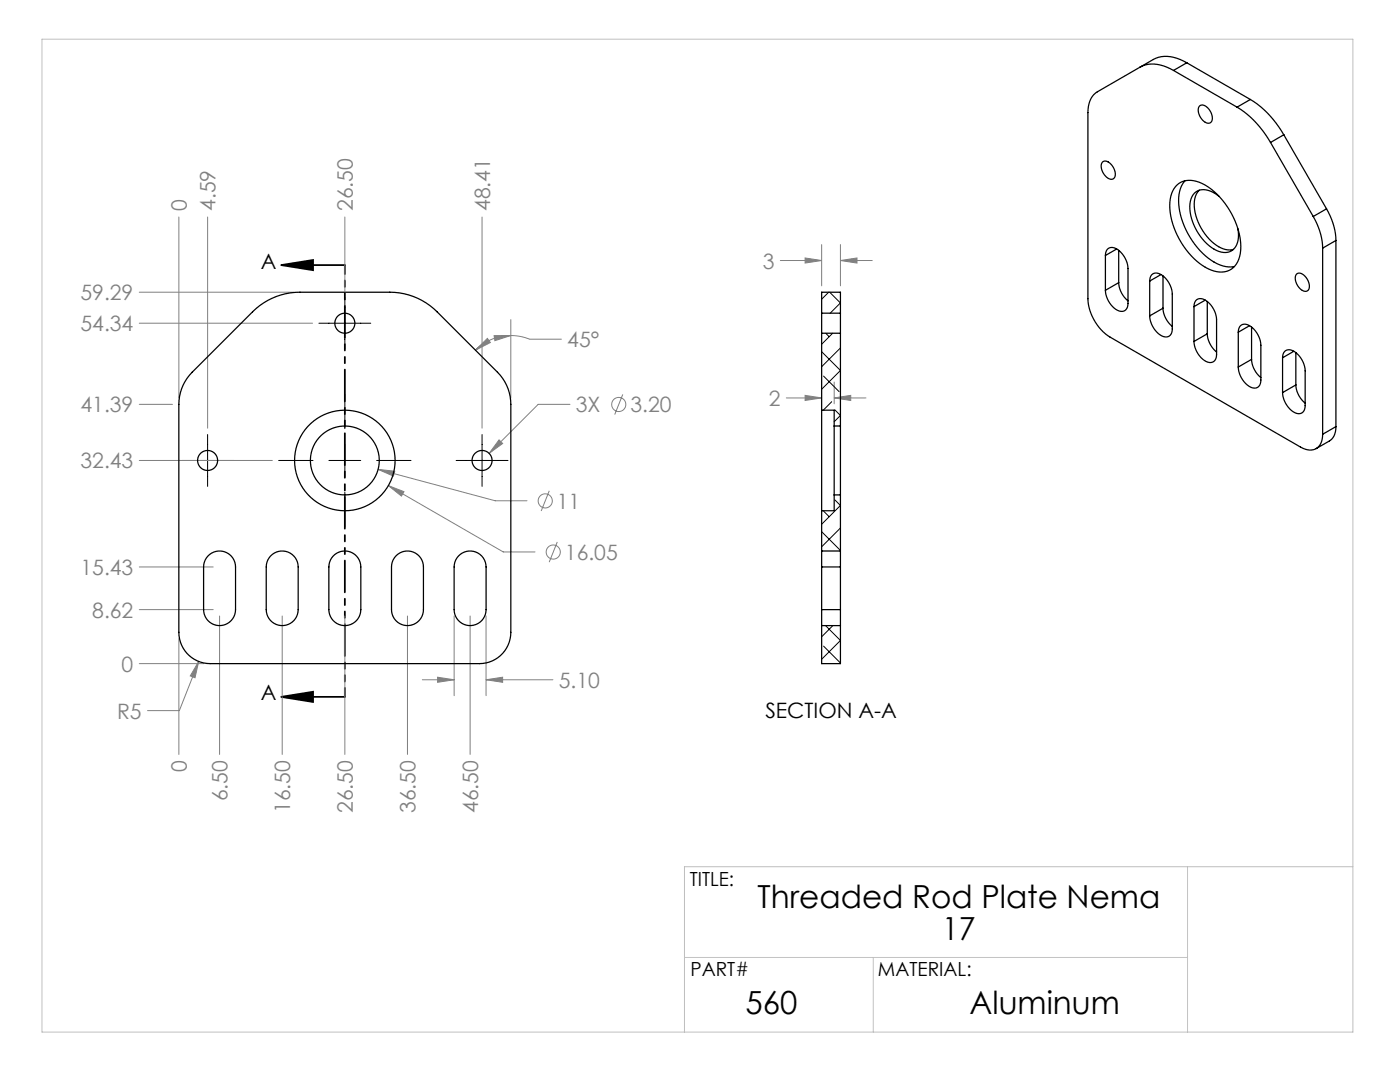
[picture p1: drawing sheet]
<svg xmlns="http://www.w3.org/2000/svg" width="279mm" height="216mm" viewBox="0 0 279 216" stroke-linecap="round" stroke-linejoin="round" font-family="sans-serif">
<g fill="none" stroke="#808080" stroke-width=".2">
<path d="M27.8 58.3h30.8M35.7 43.3v36.1M41.4 43.3v42.1M68.8 43.3v14.7M96.2 43.3v42.1M155.7 52h8.3M160.7 51.5l3.3 .5-3.3 .5zM164 48.8v8.2M167.7 52l3.3-.5v1zM167.7 48.8v8.2M167.7 52h6.4M27.8 64.5h34.6"/>
<path d="M94.9 69.9l2.4-2.4 .6 .9zM98.6 67h3.3l-3.1 1zM101.9 67a10 10 0 0 0-7 2.9M101.9 67a10 10 0 0 1 3.8 .7h6.3M101.9 63.8v15.6M124.3 78.7l-1.6 4M156.9 79.4h7.1M160.7 78.9l3.3 .5-3.3 .5zM166.5 79.4l3.3-.5v1zM166.5 76.2v4.4M166.5 79.4h6.3M27.8 91.9h26.5"/>
<path d="M27.8 80.7h6.6M75.5 93.7l3.3 .3-.3 1zM75.5 93.7l23.3 6.2h6.4M77.5 96.9l3.1 1.2-.5 .9zM77.5 96.9l22.9 13.2h6.4M99.6 87.8l.7 .7-2.7 2zM109.6 97.9l-1.6 4.1M113.8 80.7h-6.4l-9.8 9.8M27.8 113.1h14.7M111.2 108.1l-1.6 4.1M27.8 132.4h12.9M27.8 121.6h14.7"/>
<path d="M35.7 127.4v23.1M39.7 132l-.8 3.2-.9-.3zM39.7 132l-3.9 9.8h-6.4M43.8 122.9v27.6M56.3 122.9v27.6M68.8 122.9v27.6M81.3 122.9v27.6M84.3 135.6h6.3M87.3 135.1l3.3 .5-3.3 .5zM90.6 122.9v15.9M93.8 122.9v27.6M97 135.6l3.3-.5v1z"/>
<path d="M97 122.9v15.9M97 135.6h13.3"/>
<circle cx="108.8" cy="99.9" r="1.41"/>
<circle cx="123.5" cy="80.7" r="1.41"/>
<circle cx="110.4" cy="110.2" r="1.41"/>
</g>
<path d="M56.1 52.9l6.4-1v2zM56.1 52.9h12.7M56.1 139.1l6.4-1.1v2.1zM56.1 139.1h12.7" fill="none" stroke="#000" stroke-width=".35"/>
<path d="M68.8 59.3v10.4M63.6 64.5h10.4M68.8 78.7v6.8M36.3 91.9h10.3M41.4 86.7v10.4M55.6 91.9h6.9M65.6 91.9h6.4M68.8 88.7v6.4M68.8 98.2v6.9M75.2 91.9h6.8M91 91.9h10.4M96.2 86.7v10.4" fill="none" stroke="#000" stroke-width=".2"/>
<path d="M68.8 52.9v86.2" fill="none" stroke="#000" stroke-width=".35" stroke-dasharray="6.3 1.3 1.3 1.3 1.3 1.3" stroke-dashoffset="4.5"/>
<path d="M8.4 7.8h261.6v198.1h-261.6zM237 172.9v33M270 172.9h-133.4v33M136.6 191h100.4M174.3 191v14.9" fill="none" stroke="#c0c0c0" stroke-width=".2"/>
<path d="M56.1 52.9l6.4-1v2zM56.1 139.1l6.4-1.1v2.1z" fill="#000"/>
<path d="M87.3 135.1l3.3 .5-3.3 .5zM97 135.6l3.3-.5v1zM99.6 87.8l-2 2.7 2.7-2zM98.6 67h3.3l-3.1 1zM94.9 69.9l2.4-2.4 .6 .9zM39.7 132l-1.7 2.9 .9 .3zM77.5 96.9l2.6 2.1 .5-.9zM75.5 93.7l3 1.3 .3-1zM167.7 52l3.3-.5v1zM160.7 51.5l3.3 .5-3.3 .5zM166.5 79.4l3.3-.5v1zM160.7 78.9l3.3 .5-3.3 .5z" fill="#808080"/>
<g fill="none" stroke="#000" stroke-width=".25">
<path d="M227.5 13.4l-8.5 4.9a4.4 4.4 0 0 0-1.9 4.2v37.1a9.8 9.8 0 0 0 4.4 7.7l38 21.9a2.67 2.67 0 0 0 4.1-.7l.3-.8 .1-1M227.5 13.4a6.6 6.6 0 0 1 6.7 .7M234.2 14.1l12.7 7.3M236.8 12.5a6.8 6.8 0 0 0-6.6-.6l-2.7 1.5M236.8 12.5l-2.6 1.6M236.8 12.5l12.7 7.4M249.5 19.9a19.1 19.1 0 0 1 6.7 7M249.5 19.9l-2.6 1.5M220 32.3a1.38 1.38 0 0 1 1.9 .7 1.93 1.93 0 0 1 .2 2.7 2.23 2.23 0 0 1-2.3-2.1v-.6zM234.9 36.9a4.4 4.4 0 0 1 5.1-.3 15.3 15.3 0 0 1 7.6 13.3 4.1 4.1 0 0 1-3.7 4.4 9.2 9.2 0 0 1-6.7-3.9 14.7 14.7 0 0 1-3.7-10.7l.5-1.6zM236.5 36.1a7.4 7.4 0 0 0-.9 6.8 15.2 15.2 0 0 0 7.9 10l1.7 .4 1.2-.1M239.3 38a4.6 4.6 0 0 0-.8 4.4 10.3 10.3 0 0 0 5.7 7.3l.9 .2 1.1-.1"/>
<path d="M239.4 21.1a1.38 1.38 0 0 1 1.9 .7 1.93 1.93 0 0 1 .2 2.7 2.23 2.23 0 0 1-2.3-2.1l-.1-.6zM243.3 39.2a4 4 0 0 0-4.6-.9 4.5 4.5 0 0 0-1.1 4.6 10.3 10.3 0 0 0 5.7 7.3 2.77 2.77 0 0 0 3.9-2.9l-.1-1.6M246.9 21.4a19.1 19.1 0 0 1 6.7 7M253.6 28.4l8.5 14.8M256.2 26.9l-2.6 1.5M256.2 26.9l8.5 14.8M220.6 51a1.4 1.4 0 0 1 .8-1.5 1.4 1.4 0 0 1 1.6 .3 5 5 0 0 1 2.1 3.8v6.9a1.4 1.4 0 0 1-.7 1.5 1.4 1.4 0 0 1-1.7-.3 5 5 0 0 1-2.1-3.8M220.6 51v6.9M222.9 49.7l-2.3 1.3M223.3 56.4a5.1 5.1 0 0 0 1.8 3.6M223.3 56.4l-2.7 1.5M223.3 49.9v6.5"/>
<path d="M229.4 56.1a1.4 1.4 0 0 1 .8-1.5 1.4 1.4 0 0 1 1.7 .3 5 5 0 0 1 2.1 3.8v6.9a1.4 1.4 0 0 1-.8 1.6 1.4 1.4 0 0 1-1.7-.4 5 5 0 0 1-2.1-3.8M229.4 56.1v6.9M231.7 54.8l-2.3 1.3M232.1 55.1v6.4M240.5 59.9l-2.2 1.3M258.8 54.7a1.38 1.38 0 0 1 1.9 .7 1.93 1.93 0 0 1 .2 2.7 2.23 2.23 0 0 1-2.4-2.1v-.6zM262.1 43.2a13.3 13.3 0 0 1 1.9 6.3M264 49.5v37.2M264.7 41.7a13.3 13.3 0 0 1 1.9 6.3M264.7 41.7l-2.6 1.5M266.6 48l-2.6 1.5M266.6 48v37.1"/>
<path d="M38.3 74.3l12.1-12.1a13.3 13.3 0 0 1 9.4-3.9h18a13.4 13.4 0 0 1 9.4 3.9l12.1 12.1a9.1 9.1 0 0 1 2.6 6.4v45.5a6.2 6.2 0 0 1-6.2 6.2h-53.8a6.2 6.2 0 0 1-6.2-6.2v-45.5a9.1 9.1 0 0 1 2.6-6.4zM164 62.5v4M164 62.5v-4.2h3.7v4.2M164 62.5h3.7M164 66.5h3.7M164 66.5v15.4M167.7 62.5v4M167.7 66.5v18.5M232.1 61.5a5.1 5.1 0 0 0 1.9 3.6M232.1 61.5l-2.7 1.5M238.3 61.2a1.4 1.4 0 0 1 .7-1.5 1.4 1.4 0 0 1 1.7 .3 5 5 0 0 1 2.1 3.8v6.9a1.4 1.4 0 0 1-.8 1.6 1.4 1.4 0 0 1-1.6-.4 5 5 0 0 1-2.1-3.8M238.3 61.2v6.9"/>
<path d="M240.9 66.6a5.1 5.1 0 0 0 1.9 3.6M240.9 66.6l-2.6 1.5M240.9 60.2v6.4M247.1 66.3a1.4 1.4 0 0 1 .8-1.5 1.4 1.4 0 0 1 1.6 .3 5 5 0 0 1 2.1 3.8v6.9a1.4 1.4 0 0 1-.7 1.6 1.4 1.4 0 0 1-1.7-.4 5 5 0 0 1-2.1-3.8M247.1 66.3v6.9M249.4 65l-2.3 1.3M249.8 71.7a5.1 5.1 0 0 0 1.8 3.6M249.8 71.7l-2.7 1.5M249.8 65.3v6.4M256 71.4a1.4 1.4 0 0 1 .7-1.5 1.4 1.4 0 0 1 1.7 .3 5 5 0 0 1 2.1 3.8v6.9a1.4 1.4 0 0 1-.8 1.6 1.4 1.4 0 0 1-1.7-.4 5 5 0 0 1-2-3.8M256 71.4v6.9M258.2 70.1l-2.2 1.3"/>
<path d="M258.6 76.8a5.1 5.1 0 0 0 1.9 3.6M258.6 76.8l-2.6 1.5M258.6 70.4v6.4M164 81.9v20M164 81.9h2.5v3.1M166.5 85v13.8M166.5 85h1.2M166.5 98.8v3.1h-2.5M166.5 98.8h1.2M167.7 85v13.8M167.7 98.8v11.1M266.6 85.1a3.1 3.1 0 0 1-1.3 2.9l-2.6 1.5"/>
<path d="M266.6 85.1l-2.6 1.6M41.5 111a3.2 3.2 0 0 1 3.5-.8 3.2 3.2 0 0 1 2 2.9v8.5a3.2 3.2 0 0 1-3.2 3.2 3.2 3.2 0 0 1-3.2-3.2l.1-8.9 .2-1zM54 111a3.2 3.2 0 0 1 3.5-.8 3.2 3.2 0 0 1 2 2.9v8.5a3.2 3.2 0 0 1-3.2 3.2 3.2 3.2 0 0 1-3.2-3.2l.1-8.9 .2-1zM66.5 111a3.2 3.2 0 0 1 3.5-.8 3.2 3.2 0 0 1 2 2.9v8.5a3.2 3.2 0 0 1-3.2 3.2 3.2 3.2 0 0 1-3.2-3.2l.1-8.9 .2-1zM79 111a3.2 3.2 0 0 1 3.5-.8 3.2 3.2 0 0 1 2 2.9v8.5a3.2 3.2 0 0 1-3.2 3.2 3.2 3.2 0 0 1-3.2-3.2l.1-8.9 .2-1zM91.5 111a3.2 3.2 0 0 1 3.5-.8 3.2 3.2 0 0 1 2 2.9v8.5a3.2 3.2 0 0 1-3.2 3.2 3.2 3.2 0 0 1-3.2-3.2l.1-8.9 .2-1zM164 109.9v3.2M164 113.1h3.7M164 109.9h3.7M164 101.9v8M164 113.1v8.5M167.7 109.9v3.2"/>
<path d="M167.7 113.1v8.5M164 121.6v3.2M164 124.8v7.6h3.7v-7.6M164 121.6h3.7M164 124.8h3.7M167.7 121.6v3.2"/>
<circle cx="68.8" cy="64.5" r="2"/>
<circle cx="41.4" cy="91.9" r="2"/>
<circle cx="68.8" cy="91.9" r="6.9"/>
<circle cx="68.8" cy="91.9" r="10"/>
<circle cx="96.2" cy="91.9" r="2"/>
</g>
<g fill="none" stroke="#000" stroke-width=".2">
<path d="M165.4 58.3l-1.4 1.4M165.6 58.3l2.1 2.2-2 2M164 70.2l3.7 3.7-3.7 3.8M164.4 75l3.1 3.1M164.8 66.5l.7 .7M166.2 66.5l-2.2 2.2M167.7 69.4l-3.7 3.8M166 80.2l-1.7 1.7M166.6 81.8l1.1 1.1-1.2 1.3M166.6 99.7l1.1 1.2-3.7 3.7M164 106.1l3.7 3.7-.1 .1M164.3 101.9l1.2 1.2"/>
<path d="M167.7 105.4l-3.7 3.7M164.4 128.9l3.3 3.4-.1 .1M164.8 124.8l2.9 3-3.7 3.8M166.2 124.8l-2.2 2.3"/>
</g>
<g font-size="6.3">
<text x="151.2" y="181.3">Threaded Rod Plate Nema</text>
<text x="188" y="187.6">17</text>
<text x="148.8" y="202.3">560</text>
<text x="193.5" y="202.3">Aluminum</text>
</g>
<g font-size="4.2" fill="#808080">
<text x="37.3" y="42.1" transform="rotate(-90 37.3 42.1)">0</text>
<text x="43" y="42.1" transform="rotate(-90 43 42.1)">4.59</text>
<text x="70.4" y="42.1" transform="rotate(-90 70.4 42.1)">26.50</text>
<text x="97.8" y="42.1" transform="rotate(-90 97.8 42.1)">48.41</text>
<text x="152.2" y="53.6">3</text>
<text x="16.1" y="59.9">59.29</text>
<text x="16.1" y="66.1">54.34</text>
<text x="113.2" y="69.3">45°</text>
<text x="16.1" y="82.3">41.39</text>
<text x="114.9" y="82.3">3X</text>
<text x="125.8" y="82.3">3.20</text>
<text x="153.4" y="81">2</text>
<text x="16.1" y="93.5">32.43</text>
<text x="111.1" y="101.5">11</text>
<text x="112.7" y="111.7">16.05</text>
<text x="16.1" y="114.7">15.43</text>
<text x="18.4" y="123.2">8.62</text>
<text x="24.3" y="134">0</text>
<text x="111.5" y="137.2">5.10</text>
<text x="23.4" y="143.4">R5</text>
<text x="37.3" y="154.1" transform="rotate(-90 37.3 154.1)">0</text>
<text x="45.4" y="159.9" transform="rotate(-90 45.4 159.9)">6.50</text>
<text x="57.9" y="162.3" transform="rotate(-90 57.9 162.3)">16.50</text>
<text x="70.4" y="162.3" transform="rotate(-90 70.4 162.3)">26.50</text>
<text x="82.9" y="162.3" transform="rotate(-90 82.9 162.3)">36.50</text>
<text x="95.4" y="162.3" transform="rotate(-90 95.4 162.3)">46.50</text>
</g>
<g font-size="4.2">
<text x="52" y="53.6">A</text>
<text x="52" y="139.8">A</text>
<text x="152.7" y="143.2">SECTION A-A</text>
</g>
<g font-size="3.9">
<text x="137.7" y="176.8">TITLE:</text>
<text x="137.8" y="194.8">PART#</text>
<text x="175.2" y="194.8">MATERIAL:</text>
</g>
</svg>
